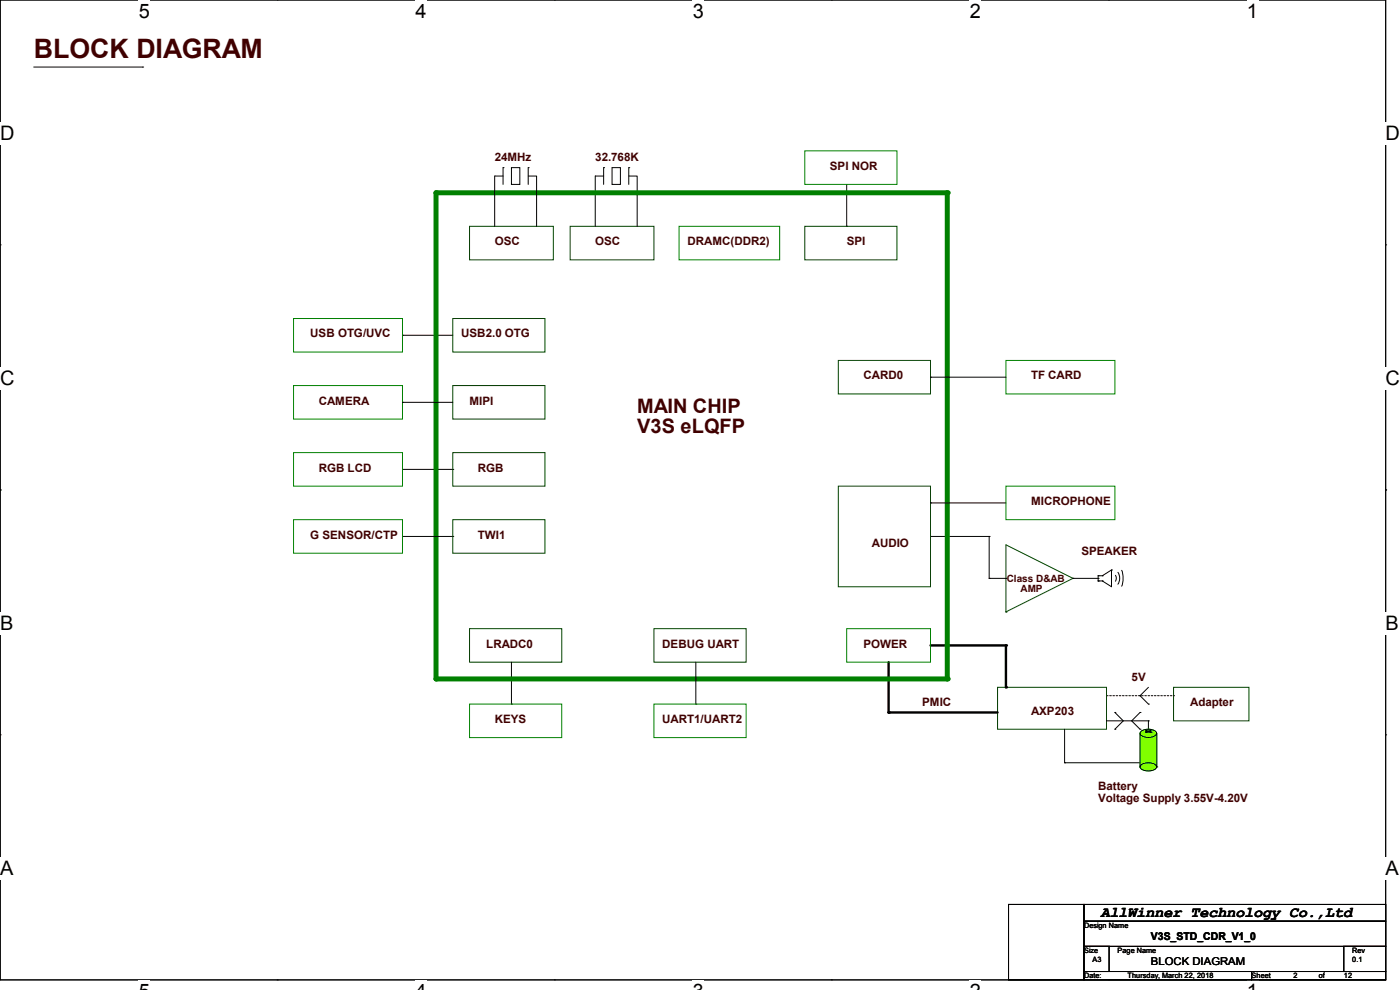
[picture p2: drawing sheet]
<svg xmlns="http://www.w3.org/2000/svg" width="297mm" height="210mm" viewBox="0 0 297 210" stroke-linecap="round" stroke-linejoin="round" font-family="sans-serif">
<path d="M0 0h294v207.9h-294z" fill="none" stroke="#000" stroke-width=".21"/>
<g fill="#fff">
<path d="M29.4 0h2.4v4.7h-2.4z"/>
<path d="M29.4 207.9h2.4v2.1h-2.4z"/>
</g>
<path d="M58.8 0h.1M58.8 207.9h.1" fill="none" stroke="#000" stroke-width=".21"/>
<g fill="#fff">
<path d="M88.2 0h2.4v4.7h-2.4z"/>
<path d="M88.2 207.9h2.4v2.1h-2.4z"/>
</g>
<path d="M117.6 0h.1M117.6 207.9h.1" fill="none" stroke="#000" stroke-width=".21"/>
<g fill="#fff">
<path d="M147 0h2.4v4.7h-2.4z"/>
<path d="M147 207.9h2.4v2.1h-2.4z"/>
</g>
<path d="M176.4 0h.1M176.4 207.9h.1" fill="none" stroke="#000" stroke-width=".21"/>
<g fill="#fff">
<path d="M205.7 0h2.4v4.7h-2.4z"/>
<path d="M205.7 207.9h2.4v2.1h-2.4z"/>
</g>
<path d="M235.2 0h.1M235.2 207.9h.1" fill="none" stroke="#000" stroke-width=".21"/>
<g fill="#fff">
<path d="M264.5 0h2.4v4.7h-2.4z"/>
<path d="M264.5 207.9h2.4v2.1h-2.4z"/>
<path d="M0 26h3.1v4.7h-3.1z"/>
<path d="M294 26h3v4.7h-3z"/>
<path d="M0 77.9h3.1v4.7h-3.1z"/>
<path d="M294 77.9h3v4.7h-3z"/>
</g>
<path d="M0 51.9h.1M294 51.9h.1" fill="none" stroke="#000" stroke-width=".21"/>
<g fill="#fff">
<path d="M0 129.9h2.9v4.7h-2.9z"/>
<path d="M294 129.9h2.8v4.7h-2.8z"/>
</g>
<path d="M0 103.9h.1M294 103.9h.1" fill="none" stroke="#000" stroke-width=".21"/>
<g fill="#fff">
<path d="M0 181.8h2.9v4.8h-2.9z"/>
<path d="M293.9 181.8h2.9v4.8h-2.9z"/>
</g>
<g fill="none" stroke="#000" stroke-width=".21">
<path d="M7.2 14.2h23.1M30.3 14.2h.1M128.1 35.6h.1M128.1 35.6v3.5M128.1 37.3h-1.8v10.7M129.8 35.6h1.8v3.5h-1.8zM133.4 35.6h.1M133.4 37.3h1.8v10.7M133.4 35.6v3.5M179.6 39.1v8.9M179.6 48h.1M85.4 71.1h.1"/>
<path d="M85.4 71.1h10.7M85.4 99.6h10.7M96.1 99.6h.1M197.4 113.8h12.4M209.8 113.8h.1M209.8 113.8v8.9M209.8 122.7h.1M209.8 122.7h3.6M213.4 122.7h.1M227.6 122.7h5.4M233 122.7h.1M233 123.2h.1"/>
<path d="M233 122.1h.1M233 123.2h.8M233 122.1v1.1M233 122.1h.8M233.8 123.2h.1M233.8 122.1h.1M235.8 120.9h.1M235.8 120.9v3.6l-2-1.3M235.8 120.9l-2 1.2M236.6 122l.2 .7-.2 .6M237.2 121.4a2.31 2.31 0 0 1 0 2.5M238 121a4.8 4.8 0 0 1-.1 3.3"/>
<path d="M0 155.9h.1M108.5 149.4h.1M108.5 140.5v8.9M225.8 154.7v7.1M234.7 152.9h8.9M236.5 151.1h.1M236.5 154.7h.1M236.5 151.1l1.8 1.8-1.8 1.8M241.9 147.6h.1M241.9 151.1h.1M241.9 154.7h.1M241.9 147.6l1.7 1.8"/>
<path d="M241.9 151.1l-1.8 1.8 1.8 1.8M241.9 155.6v7.1M241.9 155.3a2.64 2.64 0 0 1 3.4 0l.1 .3a1.92 1.92 0 0 1-2.3 .8 .98 .98 0 0 1-1.2-1.1zM243.1 155.4h.1M243.1 155v.4M243.1 154.9h.5l.5 .1-.5 .2-.5-.1zM243.1 155.3h1a.58 .58 0 0 1-1 0zM243.6 149.4h.1M243.6 154.7h.1M243.6 152.9h.1M243.6 145.8l-1.7 1.8M243.6 152.9v1.8"/>
<path d="M244.2 155.4h.1M244.2 155v.4M245.4 155.6v7.1M294 155.9h.1M225.8 161.8h.1M225.8 161.8h16.1M241.9 161.8h.1M241.9 162.7h.1M241.9 162.4a2.64 2.64 0 0 1 3.4 0l.1 .3a1.92 1.92 0 0 1-2.3 .8 .98 .98 0 0 1-1.2-1.1zM245.4 162.7h.1"/>
</g>
<path d="M120.9 48h17.8v7.1h-17.8zM96.1 96h19.5v7.1h-19.5zM177.8 103.1h19.6v21.4h-19.6zM99.6 133.3h19.6v7.2h-19.6zM213.4 129.8h.1M227.6 122.7h.1M227.6 122.7l-14.2-7.1v14.2M227.6 122.7l-14.2 7.1M211.6 145.8h23.1v8.9h-23.1zM249 145.8h16v7.1h-16z" fill="none" stroke="#004000" stroke-width=".21"/>
<path d="M62.3 96h23.1v7.1h-23.1zM179.6 133.3h17.8v7.2h-17.8zM99.6 149.4h19.6v7.1h-19.6z" fill="none" stroke="#008000" stroke-width=".21"/>
<path d="M234.7 147.6h14.3M249 147.6h.1" fill="none" stroke="#000" stroke-width=".21" stroke-dasharray=".3 .3"/>
<path d="M197.4 136.9h16v8.9M188.5 140.5v10.6h23.1" fill="none" stroke="#000" stroke-width=".51"/>
<g fill="#000">
<circle cx="213.4" cy="136.9" r=".25"/>
<circle cx="188.5" cy="151.1" r=".25"/>
<circle cx="213.4" cy="145.8" r=".25"/>
</g>
<g fill="#80ff00" stroke="#80ff00" stroke-width=".21">
<path d="M241.9 155.3a2.64 2.64 0 0 1 3.4 0l.1 .3a1.92 1.92 0 0 1-2.3 .8 .98 .98 0 0 1-1.2-1.1z" fill-rule="evenodd"/>
<path d="M241.9 162.4a2.64 2.64 0 0 1 3.4 0l.1 .3a1.92 1.92 0 0 1-2.3 .8 .98 .98 0 0 1-1.2-1.1z" fill-rule="evenodd"/>
<path d="M241.9 155.6h3.5v7.1h-3.5z" fill-rule="evenodd"/>
</g>
<path d="M92.5 40.9v103.1" fill="none" stroke="#008000" stroke-width="1.1"/>
<circle cx="92.5" cy="40.9" r=".53" fill="#008000"/>
<path d="M92.5 40.9h108.5" fill="none" stroke="#008000" stroke-width="1.1"/>
<circle cx="201" cy="40.9" r=".53" fill="#008000"/>
<path d="M201 40.9v103.1" fill="none" stroke="#008000" stroke-width="1.1"/>
<circle cx="201" cy="144" r=".53" fill="#008000"/>
<path d="M92.5 144h108.5" fill="none" stroke="#008000" stroke-width="1.1"/>
<circle cx="92.5" cy="144" r=".53" fill="#008000"/>
<path d="M99.6 48h17.8v7.1h-17.8zM170.7 48h19.6v7.1h-19.6zM96.1 67.6h19.5v7.1h-19.5zM177.8 76.5h19.6v7.1h-19.6zM96.1 81.8h19.5v7.1h-19.5zM96.1 110.2h19.5v7.1h-19.5zM138.7 133.3h19.6v7.2h-19.6z" fill="none" stroke="#004000" stroke-width=".21"/>
<g fill="none" stroke="#000" stroke-width=".21">
<path d="M106.7 35.6h.1M106.7 35.6v3.5M106.7 37.3h-1.8v10.7M108.5 35.6h1.8v3.5h-1.8zM112.1 35.6h.1M112.1 37.3h1.7v10.7M112.1 35.6v3.5M85.4 85.3h.1M85.4 85.3h10.7M197.4 80h.1M197.4 80h16M85.4 113.8h10.7"/>
<path d="M96.1 113.8h.1M197.4 106.7h.1M197.4 106.7h16M147.6 149.4h.1M147.6 140.5v8.9M214 191.9h16v16h-16zM230 191.9h64v3.5h-64zM230 195.4h64v5.3h-64zM230 200.7h5.3v5.4h-5.3zM230 206.1h35.5v1.8h-35.5zM265.5 206.1h28.5v1.8h-28.5zM285.1 200.7h8.9v5.4h-8.9z"/>
</g>
<path d="M170.7 32h19.6v7.1h-19.6zM144.1 48h21.3v7.1h-21.3zM62.3 67.6h23.1v7.1h-23.1zM213.4 76.5h23.1v7.1h-23.1zM62.3 81.8h23.1v7.1h-23.1zM62.3 110.2h23.1v7.1h-23.1zM213.4 103.1h23.1v7.1h-23.1zM138.7 149.4h19.6v7.1h-19.6z" fill="none" stroke="#008000" stroke-width=".21"/>
<text font-size="5.7" fill="#400000" x="7.2" y="12.4">BLOCK DIAGRAM</text>
<g font-size="4.2">
<text x="29.4" y="3.8">5</text>
<text x="88.2" y="3.8">4</text>
<text x="147" y="3.8">3</text>
<text x="205.7" y="3.8">2</text>
<text x="264.5" y="3.8">1</text>
<text x="0" y="29.8">D</text>
<text x="294" y="29.8">D</text>
<text x="0" y="81.7">C</text>
<text x="294" y="81.7">C</text>
<text x="0" y="133.7">B</text>
<text x="294" y="133.7">B</text>
<text x="0" y="185.6">A</text>
<text x="294" y="185.6">A</text>
</g>
<g font-size="4.2" fill="#400000">
<text x="135.2" y="87.5">MAIN CHIP</text>
<text x="135.2" y="91.9">V3S eLQFP</text>
</g>
<text font-size="3.2" x="233.5" y="194.5">AllWinner Technology Co.,Ltd</text>
<g font-size="2.5" fill="#400000">
<text x="104.9" y="34.2">24MHz</text>
<text x="126.3" y="34.2">32.768K</text>
<text x="176.1" y="36">SPI NOR</text>
<text x="104.9" y="52">OSC</text>
<text x="126.3" y="52">OSC</text>
<text x="145.8" y="52">DRAMC(DDR2)</text>
<text x="179.6" y="52">SPI</text>
<text x="65.8" y="71.6">USB OTG/UVC</text>
<text x="97.8" y="71.6">USB2.0 OTG</text>
<text x="183.2" y="80.5">CARD0</text>
<text x="218.7" y="80.5">TF CARD</text>
<text x="67.6" y="85.8">CAMERA</text>
<text x="99.6" y="85.8">MIPI</text>
<text x="67.6" y="100">RGB LCD</text>
<text x="101.4" y="100">RGB</text>
<text x="218.7" y="107.1">MICROPHONE</text>
<text x="65.8" y="114.3">G SENSOR/CTP</text>
<text x="101.4" y="114.3">TWI1</text>
<text x="185" y="116">AUDIO</text>
<text x="229.4" y="117.8">SPEAKER</text>
<text x="103.2" y="137.4">LRADC0</text>
<text x="140.5" y="137.4">DEBUG UART</text>
<text x="183.2" y="137.4">POWER</text>
<text x="195.6" y="149.8">PMIC</text>
<text x="240.1" y="144.5">5V</text>
<text x="252.5" y="149.8">Adapter</text>
<text x="104.9" y="153.4">KEYS</text>
<text x="140.5" y="153.4">UART1/UART2</text>
<text x="218.7" y="151.6">AXP203</text>
<text x="233" y="167.6">Battery</text>
<text x="233" y="170.1">Voltage Supply 3.55V-4.20V</text>
</g>
<g font-size="2.3">
<text x="244.2" y="199.3">V3S_STD_CDR_V1_0</text>
<text x="244.2" y="204.6">BLOCK DIAGRAM</text>
</g>
<g font-size="2.1" fill="#400000">
<text x="213.6" y="123.4">Class D&amp;AB</text>
<text x="216.5" y="125.6">AMP</text>
</g>
<g font-size="1.6">
<text x="230" y="196.9">Design Name</text>
<text x="230" y="202.2">Size</text>
<text x="231.7" y="204">A3</text>
<text x="237.1" y="202.2">Page Name</text>
<text x="286.9" y="202.2">Rev</text>
<text x="286.9" y="204">0.1</text>
<text x="230" y="207.5">Date:</text>
<text x="239.2" y="207.5">Thursday, March 22, 2018</text>
<text x="265.5" y="207.5">Sheet</text>
<text x="274.4" y="207.5">2</text>
<text x="279.8" y="207.5">of</text>
<text x="285.1" y="207.5">12</text>
</g>
</svg>
